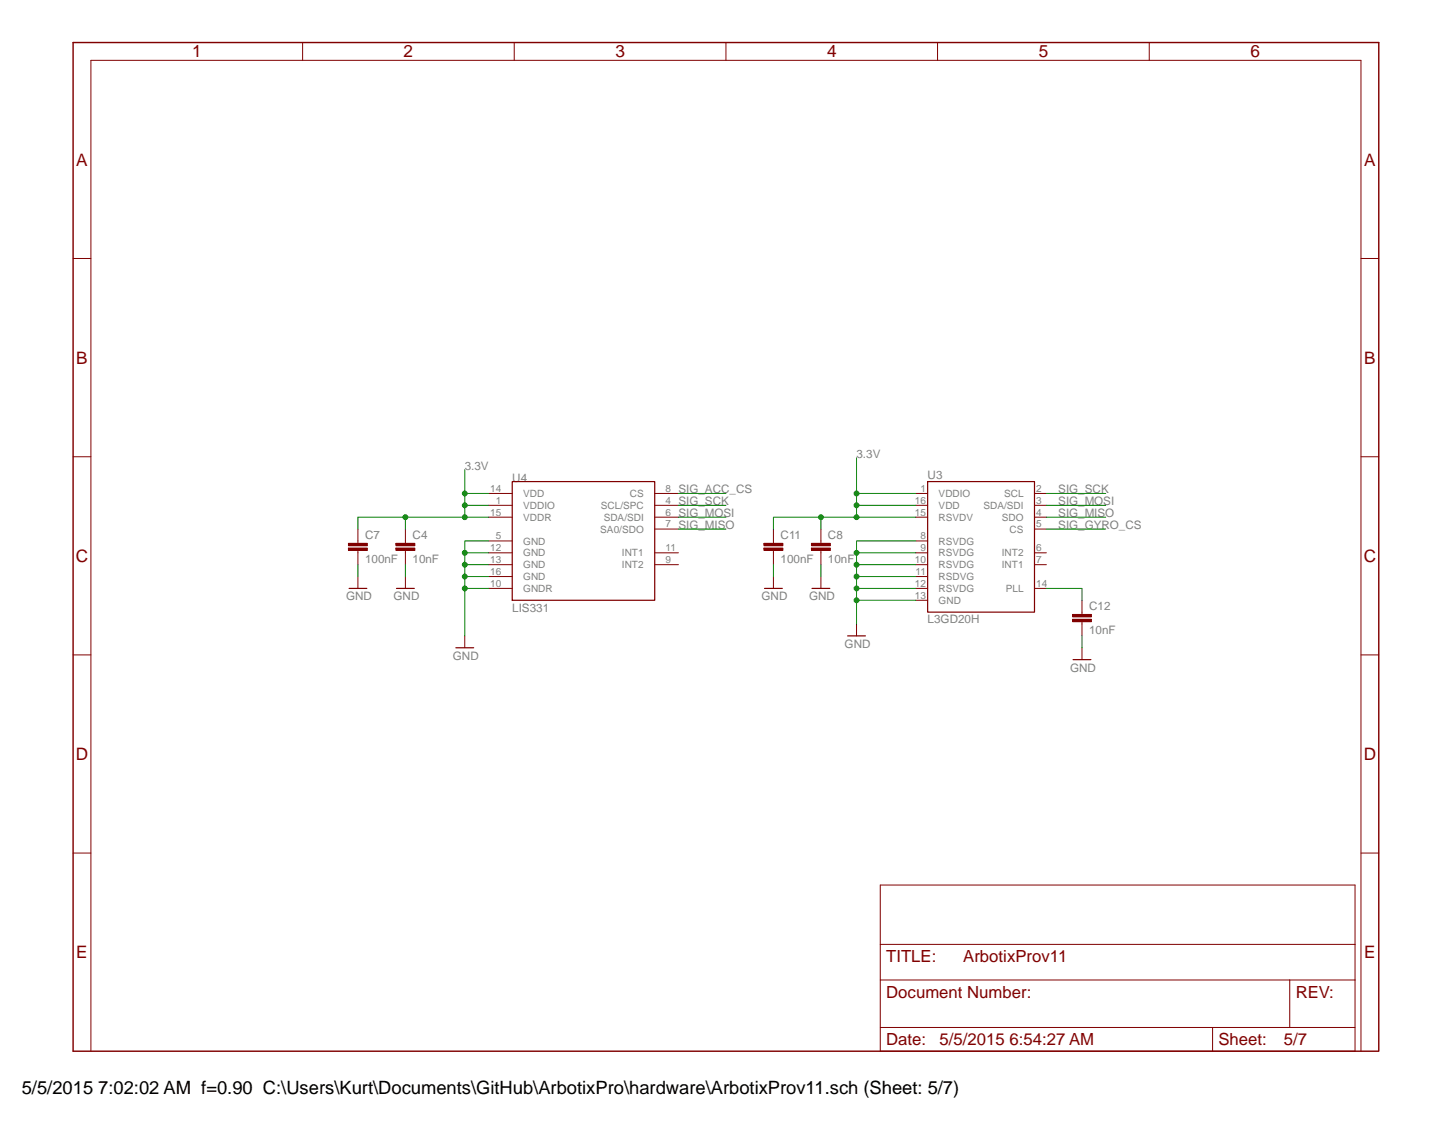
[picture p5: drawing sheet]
<svg xmlns="http://www.w3.org/2000/svg" width="279mm" height="216mm" viewBox="0 0 279 216" stroke-linecap="round" stroke-linejoin="round" font-family="sans-serif">
<path d="M98.6 92.8h27.5v22.8h-27.5zM178.6 92.8h20.6v25.1h-20.6zM147.2 113.3h3.4M156.4 113.3h3.4M87.8 124.8h3.4M163.2 122.5h3.4" fill="none" stroke="#800000" stroke-width=".23"/>
<g fill="none" stroke="#800000" stroke-width=".19">
<path d="M94.1 95h4.5M94.1 97.3h4.5M94.1 99.6h4.5M126.1 95h4.5M126.1 97.3h4.5M126.1 99.6h4.5M176.3 95h2.3M176.3 97.3h2.3M176.3 99.6h2.3M199.2 95h2.3M199.2 97.3h2.3M199.2 99.6h2.3"/>
<path d="M78.1 104.2v.4M78.1 106v.5M94.1 104.2h4.5M94.1 108.8h4.5M94.1 106.5h4.5M94.1 113.3h4.5M94.1 111h4.5M126.1 108.8h4.5M126.1 106.5h4.5M126.1 101.9h4.5M148.9 111v2.3M158.1 111v2.3"/>
<path d="M176.3 104.2h2.3M176.3 108.8h2.3M176.3 106.5h2.3M176.3 113.3h2.3M176.3 111h2.3M176.3 115.6h2.3M199.2 108.8h2.3M199.2 106.5h2.3M199.2 113.3h2.3M199.2 101.9h2.3M89.5 122.5v2.3M164.9 120.2v2.3"/>
</g>
<path d="M76.2 105.6h3.7v.4h-3.7z" fill="#800000"/>
<path d="M76.2 105.6h3.7v.4h-3.7zM76.2 105.6h.1" fill="none" stroke="#800000" stroke-width=".19"/>
<path d="M76.2 104.6h3.7v.5h-3.7z" fill="#800000"/>
<path d="M68.9 104.2v.4M68.9 106v.5M76.2 104.6h3.7v.5h-3.7zM76.2 104.6h.1M78.1 101.9v2.3M78.1 106.5v2.3" fill="none" stroke="#800000" stroke-width=".19"/>
<path d="M67.1 105.6h3.6v.4h-3.6z" fill="#800000"/>
<path d="M67.1 105.6h3.6v.4h-3.6zM67.1 105.6h.1" fill="none" stroke="#800000" stroke-width=".19"/>
<path d="M67.1 104.6h3.6v.5h-3.6z" fill="#800000"/>
<path d="M67.1 104.6h3.6v.5h-3.6zM67.1 104.6h.1M68.9 101.9v2.3M68.9 106.5v2.3M68.9 111v2.3M78.1 111v2.3M158.1 104.2v.4M158.1 106v.5" fill="none" stroke="#800000" stroke-width=".19"/>
<path d="M67.2 113.3h3.4M76.3 113.3h3.5" fill="none" stroke="#800000" stroke-width=".23"/>
<path d="M156.3 105.6h3.6v.4h-3.6z" fill="#800000"/>
<path d="M156.3 105.6h3.6v.4h-3.6zM156.3 105.6h.1" fill="none" stroke="#800000" stroke-width=".19"/>
<path d="M156.3 104.6h3.6v.5h-3.6z" fill="#800000"/>
<path d="M148.9 104.2v.4M148.9 106v.5M156.3 104.6h3.6v.5h-3.6zM156.3 104.6h.1M158.1 101.9v2.3M158.1 106.5v2.3" fill="none" stroke="#800000" stroke-width=".19"/>
<path d="M147.1 105.6h3.6v.4h-3.6z" fill="#800000"/>
<path d="M147.1 105.6h3.6v.4h-3.6zM147.1 105.6h.1" fill="none" stroke="#800000" stroke-width=".19"/>
<path d="M147.1 104.6h3.6v.5h-3.6z" fill="#800000"/>
<path d="M147.1 104.6h3.6v.5h-3.6zM147.1 104.6h.1M148.9 101.9v2.3M148.9 106.5v2.3M208.3 117.9v.5M208.3 119.7v.5" fill="none" stroke="#800000" stroke-width=".19"/>
<path d="M206.5 119.3h3.7v.4h-3.7z" fill="#800000"/>
<path d="M206.5 119.3h3.7v.4h-3.7zM206.5 119.3h.1" fill="none" stroke="#800000" stroke-width=".19"/>
<path d="M206.5 118.3h3.7v.5h-3.7z" fill="#800000"/>
<g fill="none" stroke="#800000" stroke-width=".19">
<path d="M58.3 8.2v3.4M99 8.2v3.4M139.8 8.2v3.4M180.5 8.2v3.4M221.3 8.2v3.4M14.1 49.8h3.4M262.1 49.8h3.4M14.1 88h3.4M262.1 88h3.4M206.5 118.3h3.7v.5h-3.7zM206.5 118.3h.1M208.3 115.6v2.3"/>
<path d="M14.1 126.1h3.4M208.3 120.2v2.3M208.3 124.8v2.2M262.1 126.1h3.4M14.1 164.3h3.4M262.1 164.3h3.4M169.5 188.7h91.4M169.5 197.9v-27.4h91.4v27.4M169.5 181.9h91.4M233.5 197.9v4.6M233.5 197.9h14.8M248.3 197.9h12.6v4.6h-91.4v-4.6h64"/>
<path d="M248.3 188.7v9.2M17.5 202.5v-190.9h244.6v190.9"/>
</g>
<path d="M206.6 127h3.5" fill="none" stroke="#800000" stroke-width=".23"/>
<path d="M14.1 8.2h251.4v194.3h-251.4z" fill="none" stroke="#800000" stroke-width=".28"/>
<path d="M89.5 106.5h4.6M89.5 108.8h4.6M89.5 111h4.6M89.5 113.3h4.6M94.1 104.2h-4.6v18.3" fill="none" stroke="#008000" stroke-width=".19"/>
<circle cx="89.5" cy="113.3" r=".46" fill="#008000"/>
<circle cx="89.5" cy="113.3" r=".46" fill="none" stroke="#008000" stroke-width=".19"/>
<circle cx="89.5" cy="111" r=".46" fill="#008000"/>
<circle cx="89.5" cy="111" r=".46" fill="none" stroke="#008000" stroke-width=".19"/>
<circle cx="89.5" cy="108.8" r=".46" fill="#008000"/>
<circle cx="89.5" cy="108.8" r=".46" fill="none" stroke="#008000" stroke-width=".19"/>
<circle cx="89.5" cy="106.5" r=".46" fill="#008000"/>
<g fill="none" stroke="#008000" stroke-width=".19">
<path d="M68.9 108.8v2.2M78.1 108.8v2.2M164.9 108.8h11.4M164.9 111h11.4M164.9 113.3h11.4M164.9 115.6h11.4M176.3 104.2h-11.4v16"/>
<circle cx="89.5" cy="106.5" r=".46"/>
</g>
<circle cx="164.9" cy="115.6" r=".46" fill="#008000"/>
<circle cx="164.9" cy="115.6" r=".46" fill="none" stroke="#008000" stroke-width=".19"/>
<circle cx="164.9" cy="113.3" r=".46" fill="#008000"/>
<circle cx="164.9" cy="113.3" r=".46" fill="none" stroke="#008000" stroke-width=".19"/>
<circle cx="164.9" cy="111" r=".46" fill="#008000"/>
<circle cx="164.9" cy="111" r=".46" fill="none" stroke="#008000" stroke-width=".19"/>
<circle cx="164.9" cy="108.8" r=".46" fill="#008000"/>
<g fill="none" stroke="#008000" stroke-width=".19">
<path d="M164.9 106.5h11.4"/>
<circle cx="164.9" cy="108.8" r=".46"/>
</g>
<circle cx="164.9" cy="106.5" r=".46" fill="#008000"/>
<g fill="none" stroke="#008000" stroke-width=".19">
<path d="M89.5 90.5v6.8h4.6M89.5 97.3v2.3h4.6M89.5 95h4.6M148.9 108.8v2.2M158.1 108.8v2.2M208.3 122.5v2.3"/>
<circle cx="164.9" cy="106.5" r=".46"/>
</g>
<circle cx="89.5" cy="97.3" r=".46" fill="#008000"/>
<circle cx="89.5" cy="97.3" r=".46" fill="none" stroke="#008000" stroke-width=".19"/>
<circle cx="89.5" cy="95" r=".46" fill="#008000"/>
<g fill="none" stroke="#008000" stroke-width=".19">
<path d="M68.9 99.6h9.2M89.5 99.6h-11.4v2.3"/>
<circle cx="89.5" cy="95" r=".46"/>
</g>
<circle cx="78.1" cy="99.6" r=".46" fill="#008000"/>
<g fill="none" stroke="#008000" stroke-width=".19">
<path d="M68.9 99.6v2.3"/>
<circle cx="78.1" cy="99.6" r=".46"/>
</g>
<circle cx="89.5" cy="99.6" r=".46" fill="#008000"/>
<g fill="none" stroke="#008000" stroke-width=".19">
<path d="M164.9 88.2v6.8h11.4M164.9 95v2.3h11.4M164.9 97.3v2.3h11.4"/>
<circle cx="89.5" cy="99.6" r=".46"/>
</g>
<circle cx="164.9" cy="97.3" r=".46" fill="#008000"/>
<circle cx="164.9" cy="97.3" r=".46" fill="none" stroke="#008000" stroke-width=".19"/>
<circle cx="164.9" cy="95" r=".46" fill="#008000"/>
<g fill="none" stroke="#008000" stroke-width=".19">
<path d="M158.1 99.6h-9.2v2.3M164.9 99.6h-6.8v2.3"/>
<circle cx="164.9" cy="95" r=".46"/>
</g>
<circle cx="158.1" cy="99.6" r=".46" fill="#008000"/>
<circle cx="158.1" cy="99.6" r=".46" fill="none" stroke="#008000" stroke-width=".19"/>
<circle cx="164.9" cy="99.6" r=".46" fill="#008000"/>
<g fill="none" stroke="#008000" stroke-width=".19">
<path d="M130.6 97.3h9.2M130.6 95h9.2M130.6 99.6h9.2M201.5 97.3h11.4M201.5 95h11.4M201.5 99.6h11.4M130.6 101.9h9.2M201.5 113.3h6.8v2.3M201.5 101.9h11.4"/>
<circle cx="164.9" cy="99.6" r=".46"/>
</g>
<text font-size="3.5" x="4.2" y="210.7">5/5/2015 7:02:02 AM f=0.90 C:\Users\Kurt\Documents\GitHub\ArbotixPro\hardware\ArbotixProv11.sch (Sheet: 5/7)</text>
<g font-size="3.3" fill="#800000">
<text x="37" y="11.1">1</text>
<text x="77.7" y="11.1">2</text>
<text x="118.5" y="11.1">3</text>
<text x="159.3" y="11.1">4</text>
<text x="200" y="11.1">5</text>
<text x="240.8" y="11.1">6</text>
<text x="14.7" y="31.9">A</text>
<text x="262.7" y="31.9">A</text>
<text x="14.7" y="70">B</text>
<text x="262.7" y="70">B</text>
<text x="14.6" y="108.2">C</text>
<text x="262.6" y="108.2">C</text>
<text x="14.6" y="146.4">D</text>
<text x="262.6" y="146.4">D</text>
<text x="14.7" y="184.5">E</text>
<text x="262.7" y="184.5">E</text>
</g>
<g font-size="3.2" fill="#800000">
<text x="170.6" y="185.3">TITLE:</text>
<text x="185.5" y="185.3">ArbotixProv11</text>
<text x="170.6" y="192.2">Document Number:</text>
<text x="249.5" y="192.2">REV:</text>
<text x="170.6" y="201.3">Date:</text>
<text x="180.9" y="201.3">5/5/2015 6:54:27 AM</text>
<text x="234.6" y="201.3">Sheet:</text>
<text x="247.2" y="201.3">5/7</text>
</g>
<g font-size="2.2" fill="#808080">
<text x="164.9" y="88.2">3.3V</text>
<text x="89.5" y="90.5">3.3V</text>
<text x="98.6" y="92.8">U4</text>
<text x="130.6" y="95">SIG_ACC_CS</text>
<text x="178.6" y="92.3">U3</text>
<text x="203.8" y="95">SIG_SCK</text>
<text x="130.6" y="97.3">SIG_SCK</text>
<text x="130.6" y="101.9">SIG_MISO</text>
<text x="130.6" y="99.6">SIG_MOSI</text>
<text x="203.8" y="99.6">SIG_MISO</text>
<text x="203.8" y="97.3">SIG_MOSI</text>
<text x="203.8" y="101.9">SIG_GYRO_CS</text>
<text x="70.3" y="103.8">C7</text>
<text x="79.4" y="103.8">C4</text>
<text x="150.3" y="103.8">C11</text>
<text x="159.4" y="103.8">C8</text>
<text x="70.3" y="108.4">100nF</text>
<text x="79.4" y="108.4">10nF</text>
<text x="150.3" y="108.4">100nF</text>
<text x="159.4" y="108.4">10nF</text>
<text x="66.7" y="115.6">GND</text>
<text x="75.8" y="115.6">GND</text>
<text x="98.6" y="117.9">LIS331</text>
<text x="146.6" y="115.6">GND</text>
<text x="155.8" y="115.6">GND</text>
<text x="178.6" y="120">L3GD20H</text>
<text x="209.7" y="117.6">C12</text>
<text x="162.6" y="124.8">GND</text>
<text x="209.7" y="122.1">10nF</text>
<text x="87.2" y="127">GND</text>
<text x="206.1" y="129.3">GND</text>
</g>
<g font-size="1.9" fill="#808080">
<text x="94.4" y="94.7">14</text>
<text x="100.8" y="95.7">VDD</text>
<text x="121.3" y="95.7">CS</text>
<text x="128.2" y="94.7">8</text>
<text x="177.2" y="94.7">1</text>
<text x="180.7" y="95.7">VDDIO</text>
<text x="193.3" y="95.7">SCL</text>
<text x="199.5" y="94.7">2</text>
<text x="94.4" y="99.3">15</text>
<text x="95.5" y="97">1</text>
<text x="100.8" y="98">VDDIO</text>
<text x="100.8" y="100.3">VDDR</text>
<text x="115.7" y="98">SCL/SPC</text>
<text x="116.2" y="100.3">SDA/SDI</text>
<text x="128.2" y="101.6">7</text>
<text x="128.2" y="99.3">6</text>
<text x="128.2" y="97">4</text>
<text x="176.1" y="97">16</text>
<text x="176.1" y="99.3">15</text>
<text x="180.7" y="98">VDD</text>
<text x="180.7" y="100.3">RSVDV</text>
<text x="189.4" y="98">SDA/SDI</text>
<text x="192.9" y="100.3">SDO</text>
<text x="199.5" y="97">3</text>
<text x="199.5" y="99.3">4</text>
<text x="199.5" y="101.6">5</text>
<text x="94.4" y="106.2">12</text>
<text x="95.5" y="103.9">5</text>
<text x="100.8" y="104.9">GND</text>
<text x="100.8" y="107.2">GND</text>
<text x="115.6" y="102.6">SA0/SDO</text>
<text x="119.8" y="107.2">INT1</text>
<text x="128.2" y="106.2">11</text>
<text x="177.2" y="103.9">8</text>
<text x="177.2" y="106.2">9</text>
<text x="180.7" y="104.9">RSVDG</text>
<text x="180.7" y="107.2">RSVDG</text>
<text x="192.9" y="107.2">INT2</text>
<text x="194.4" y="102.6">CS</text>
<text x="199.5" y="106.2">6</text>
<text x="94.4" y="110.7">16</text>
<text x="94.4" y="113">10</text>
<text x="94.4" y="108.4">13</text>
<text x="100.8" y="111.7">GND</text>
<text x="100.8" y="109.5">GND</text>
<text x="119.8" y="109.5">INT2</text>
<text x="128.2" y="108.4">9</text>
<text x="176.1" y="113">12</text>
<text x="176.1" y="108.4">10</text>
<text x="176.3" y="110.7">11</text>
<text x="180.7" y="111.7">RSDVG</text>
<text x="180.7" y="109.5">RSVDG</text>
<text x="192.9" y="109.5">INT1</text>
<text x="199.5" y="108.4">7</text>
<text x="199.5" y="113">14</text>
<text x="100.8" y="114">GNDR</text>
<text x="176.1" y="115.3">13</text>
<text x="180.7" y="116.3">GND</text>
<text x="180.7" y="114">RSVDG</text>
<text x="193.7" y="114">PLL</text>
</g>
</svg>
